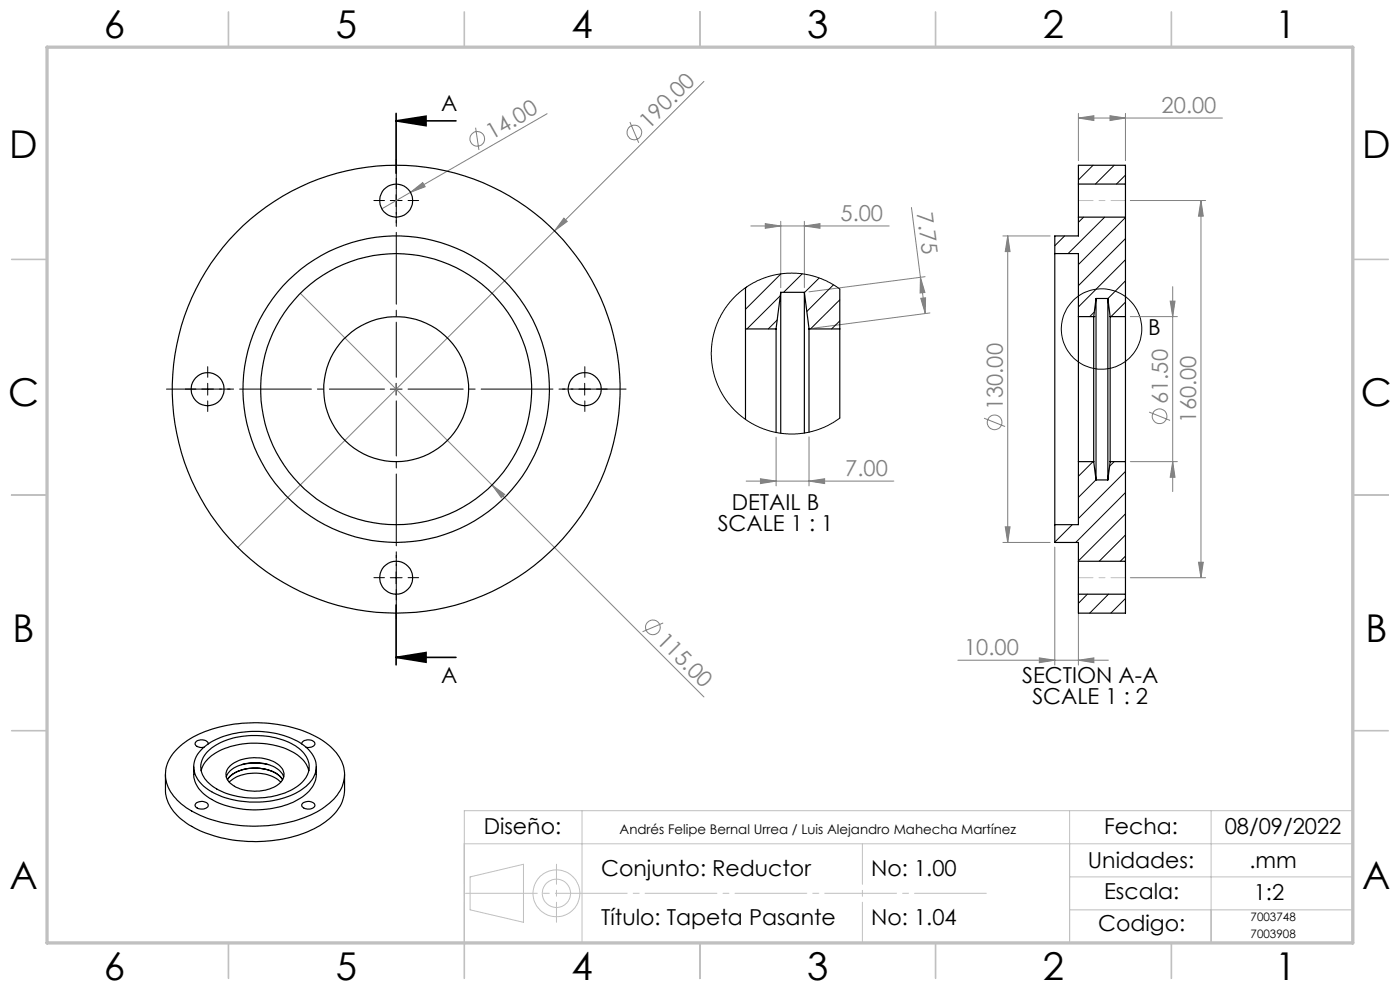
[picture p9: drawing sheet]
<svg xmlns="http://www.w3.org/2000/svg" width="297mm" height="210mm" viewBox="0 0 297 210" stroke-linecap="round" stroke-linejoin="round" font-family="sans-serif">
<g fill="none" stroke="#808080" stroke-width=".21">
<path d="M149.3 17.3l-31.6 31.7M100.9 27.1l.7 4.7M116.1 24.1l-35.1 20.2M133.6 25.9l1.9 4.4M228.8 25l3.3-.5v1.1zM228.8 24.1v10M228.8 25h30.5M235.5 24.5l3.3 .5-3.3 .6zM238.8 24.1v10M87.1 40.8l2.6-2.1 .5 .9zM117.7 49l-67.3 67.1M119.6 46.3l.7 .7-2.6 2z"/>
<path d="M159.3 47.9h29.3M162.3 47.4l3.3 .5-3.3 .5zM165.6 46.9v14.1M170.6 47.9l3.4-.5v1zM170.6 46.9v14.1M193.4 44l1.9 14.8M195.3 58.8l.9 3.2-1 .2zM195.3 58.8l1 7.7M196.3 58.7l-24.7 3.2M212.8 50.1h10M213.8 50.1l.5 3.3h-1zM213.8 50.1v65"/>
<path d="M239.8 42.5h16M254.8 42.5l.5 3.4h-1.1zM254.8 42.5v80M63.7 62.2l40.7 40.7M195.3 63.3l1.1-.1-.1 3.3zM197.3 66.4l-24.7 3.2M239.8 67.2h10M248.2 63.9h1.1l-.5 3.3zM248.8 60.8v43.5M164.6 92.7v10.4M171.6 92.7v10.4M208.8 88.7l4.4 1.8"/>
<path d="M239.8 97.9h10M243.8 87.4l4.4 1.8M248.8 97.9l.5 3.3h-1.1zM104.4 102.9l2.7 2-.7 .7zM104.4 102.9l44.9 44.9M158.3 102.1h31.3M161.3 101.6l3.3 .5-3.3 .5zM171.6 102.1l3.3-.5v1zM212.8 115.1h10M213.3 111.8h1l-.5 3.3zM223.8 116.1v25M254.2 119.3h1.1l-.5 3.2z"/>
<path d="M140.7 132.1l-4.4 1.9M220.5 139.6l3.3 .4-3.3 .6zM228.8 120v21.1M239.8 122.5h16M203.2 140h31.9M228.8 140l3.3-.4v1z"/>
<circle cx="101.3" cy="29.5" r="1.55"/>
<circle cx="134.6" cy="28.1" r="1.55"/>
<circle cx="211" cy="89.6" r="1.55"/>
<circle cx="246" cy="88.3" r="1.55"/>
<circle cx="138.5" cy="133.1" r="1.56"/>
</g>
<g fill="none" stroke="#000" stroke-width=".21">
<path d="M82.8 42.5h2.5M84 41.3v2.5M42.8 82.5h2.5M44.1 81.3v2.5M82.8 82.5h2.5M84 81.3v2.5M122.8 82.5h2.5M124 81.3v2.5M82.8 122.5h2.5M84 121.3v2.5"/>
<circle cx="233.7" cy="69.8" r="8.5"/>
</g>
<path d="M84 25.6l6.4-.9v2zM84 25.6h12.7M84 24.1v12.7M84 139.4l6.4-1v2.1zM84 128.3v12.7M84 139.4h12.7" fill="none" stroke="#000" stroke-width=".35"/>
<g fill="none" stroke="#c0c0c0" stroke-width=".21">
<path d="M98.5 179h188.5M123.5 172v28M226.9 172v28M256.9 172v28M287 172h-188.5v28h50M99.7 186l11.4-2.7v12.3l-11.4-2.6zM226.9 186h60.1M226.9 193h60.1"/>
<circle cx="118" cy="189.5" r="3"/>
<circle cx="118" cy="189.5" r="5"/>
</g>
<path d="M81.6 82.5h-46.3M84.1 80v-46.2M84.1 85v46.3M86.6 82.5h46.2" fill="none" stroke="#000" stroke-width=".21" stroke-dasharray="15.2 1.3 1.3 1.3" stroke-dashoffset="3.5"/>
<g fill="none" stroke="#000" stroke-width=".21" stroke-dasharray="15.2 1.3 1.3 1.3">
<path d="M81.6 42.5h-2.3M84.1 40v-2.2M84.1 45v2.3M86.6 42.5h2.2M41.6 82.5h-2.3M44.1 80v-2.2M44.1 85v2.3M46.6 82.5h2.2M121.6 82.5h-2.3M124.1 80v-2.2M124.1 85v2.3M126.6 82.5h2.2"/>
<path d="M81.6 122.5h-2.3M84.1 120v-2.2M84.1 125v2.3M86.6 122.5h2.2"/>
</g>
<path d="M98.5 179v21M183 200v-21" fill="none" stroke="#c0c0c0" stroke-width=".21" stroke-dasharray="15.2 1.3 1.3 1.3" stroke-dashoffset="6.6"/>
<path d="M98.5 189.5h111" fill="none" stroke="#c0c0c0" stroke-width=".21" stroke-dasharray="15.2 1.3 1.3 1.3" stroke-dashoffset="-.3"/>
<path d="M118.1 195.6v-12.3" fill="none" stroke="#c0c0c0" stroke-width=".21" stroke-dasharray="15.2 1.3 1.3 1.3" stroke-dashoffset="11"/>
<path d="M228.8 42.5h10M228.8 122.5h10" fill="none" stroke="#c0c0c0" stroke-width=".21" stroke-dasharray="15.2 1.3 1.3 1.3" stroke-dashoffset="12.1"/>
<g fill="none" stroke="#c0c0c0" stroke-width=".35">
<path d="M48.5 2.5v7.5M98.5 2.5v7.5M148.5 2.5v7.5M198.5 2.5v7.5M248.5 2.5v7.5M2.5 55h7.5M287 55h7.5M2.5 105h7.5M287 105h7.5M2.5 155h7.5M287 155h7.5M48.5 200v7.5"/>
<path d="M98.5 200v7.5M148.5 200v7.5M198.5 200v7.5M248.5 200v7.5"/>
</g>
<path d="M10 10h277v190h-277z" fill="none" stroke="#c0c0c0" stroke-width=".7"/>
<path d="M84 25.6l6.4-.9v2zM84 139.4l6.4-1v2.1z" fill="#000"/>
<g fill="#808080">
<path d="M87.1 40.8l2.6-2.1 .5 .9z"/>
<path d="M119.6 46.3l.7 .7-2.6 2z"/>
<path d="M104.4 102.9l2.7 2-.7 .7z"/>
<path d="M254.2 119.3h1.1l-.5 3.2zM254.8 42.5l.5 3.4h-1.1z"/>
<path d="M235.5 24.5l3.3 .5-3.3 .6zM228.8 25l3.3-.5v1.1z"/>
<path d="M220.5 139.6l3.3 .4-3.3 .6zM228.8 140l3.3-.4v1zM162.3 47.4l3.3 .5-3.3 .5zM170.6 47.9l3.4-.5v1z"/>
<path d="M161.3 101.6l3.3 .5-3.3 .5zM171.6 102.1l3.3-.5v1z"/>
<path d="M213.8 50.1l.5 3.3h-1zM213.3 111.8h1l-.5 3.3zM248.2 63.9h1.1l-.5 3.3zM248.8 97.9l.5 3.3h-1.1z"/>
<path d="M195.3 58.8l.9 3.2-1 .2zM195.3 63.3l1.1-.1-.1 3.3z"/>
</g>
<g fill="none" stroke="#000" stroke-width=".25">
<path d="M228.8 39v7.1M228.8 39v-3.9h10v3.9M228.8 39h10M238.8 39v7.1M223.8 53.8v57.5M223.8 53.8h5v13.4M228.8 46.1v4h-5v3.7M228.8 46.1h10M238.8 46.1v21.1M158.2 69.8v19.2M158.2 69.8h6.4M158.2 61.1v8.7"/>
<path d="M164.6 69.8v21.9M165.6 62v29.9M165.6 62h5M165.6 62l-1 7.8M170.6 62v29.9M170.6 62l1 7.8M171.6 69.8v21.9M171.6 69.8h6.6M178.2 69.8v18.9M178.2 61.3v8.5M228.8 67.2v30.7M228.8 67.2h3.2"/>
<path d="M232 67.2h.1M232 67.2v30.7M232.5 63.3v38.5M232.5 63.3h2.5M232.5 63.3l-.5 3.9M235 63.3v38.5M235 63.3l.5 3.9M235.5 67.2v30.7M235.5 67.2h.1M235.5 67.2h3.3M238.8 67.2v30.7M228.8 97.9h3.2"/>
<path d="M228.8 97.9v13.4h-5M232 97.9l.5 3.9M235.5 97.9h3.3M235.5 97.9l-.5 3.9M238.8 97.9v21.2M223.8 111.3v3.8h5v4M228.8 119.1v6.9M228.8 119.1h10M232.5 101.8h2.5M238.8 119.1v6.9M228.8 126h10M228.8 126v4.1h10v-4.1"/>
<path d="M37.8 158.6a22.7 22.7 0 0 1 14.4-5.2 26.6 26.6 0 0 1 17 4.2 8.2 8.2 0 0 1 3.8 7.8 9.5 9.5 0 0 1-4.6 6.1 29.2 29.2 0 0 1-22.3 2.7 16.4 16.4 0 0 1-9.9-6.2 7.1 7.1 0 0 1 1.6-9.4zM43.1 158.7a16.5 16.5 0 0 1 11.1-3.6 16.6 16.6 0 0 1 11 3.7 5 5 0 0 1-.3 8 18.3 18.3 0 0 1-14 3.1 12.9 12.9 0 0 1-9-4.6 4.9 4.9 0 0 1 1.2-6.6zM43.9 159.6a14.4 14.4 0 0 1 11.3-3.5 13.1 13.1 0 0 1 9.3 3.7 4.4 4.4 0 0 1-.8 6.5 16.7 16.7 0 0 1-13.9 2.5 9.7 9.7 0 0 1-6.8-4.4 4.2 4.2 0 0 1 .9-4.8zM44.2 157.8a1.46 1.46 0 0 0-2.1-.8 .71 .71 0 0 0-.7 .8 .71 .71 0 0 0 .8 .7h1.1M64 157.8a1.59 1.59 0 0 1 2.4-.6 .66 .66 0 0 1 .4 .7 .66 .66 0 0 1-.7 .6h-1.2M35.1 164.3v3.3a8.8 8.8 0 0 0 4.4 7 27.1 27.1 0 0 0 17.3 3.8 22.5 22.5 0 0 0 13.6-5.2 7.7 7.7 0 0 0 2.7-5.6v-3.3M41.1 162.7v1.6a6.3 6.3 0 0 0 3.8 5.3 20 20 0 0 0 18.7-.2 6.2 6.2 0 0 0 3.5-5.1v-1.6M41.6 170.4a1.66 1.66 0 0 1 2.6 .4 1.66 1.66 0 0 1-2.6 .5l-.2-.4zM42.7 163.5a7.3 7.3 0 0 1 5-4.8 17.8 17.8 0 0 1 15.4 1.5 5.9 5.9 0 0 1 2.4 3.3M48 164.8a4.9 4.9 0 0 1 4-2.8 8.6 8.6 0 0 1 7.4 1.6l.8 1.2M48.2 165.4a6.9 6.9 0 0 1 6.2-2.5 6.4 6.4 0 0 1 5.5 2.5 7.3 7.3 0 0 0-6.7-2.4 6.4 6.4 0 0 0-4.9 2.4M48.6 165.9a8.8 8.8 0 0 1 9.3-1.1l1.6 1.1"/>
<path d="M48.8 162.5a8.8 8.8 0 0 1 10.6 .1 2.46 2.46 0 0 1-.7 4 9.2 9.2 0 0 1-9.8-.5 2.35 2.35 0 0 1-.1-3.6zM51.3 162.2l.3-.1a12.7 12.7 0 0 1 5.3 .1M64.2 170.4l.1-.1a1.78 1.78 0 0 1 2.5 .4 1.25 1.25 0 0 1-1.8 .9 .77 .77 0 0 1-.8-.3 .77 .77 0 0 1 0-.9z"/>
<circle cx="84" cy="42.6" r="3.5"/>
<circle cx="44" cy="82.6" r="3.5"/>
<circle cx="84" cy="82.6" r="28.7"/>
<circle cx="84" cy="82.5" r="15.4"/>
<circle cx="84" cy="82.6" r="32.5"/>
<circle cx="84" cy="82.6" r="47.5"/>
<circle cx="124" cy="82.6" r="3.5"/>
<circle cx="84" cy="122.5" r="3.5"/>
</g>
<g fill="none" stroke="#000" stroke-width=".21">
<path d="M231.9 35.1l-3.1 3.1M236.4 35.1l-4 3.9M238.8 37.1l-1.9 1.9M165.7 58.1l-7.5 7.5M170.2 58.1l-4 3.9M173.8 59l-3.2 3.1M225.8 50.1l-2 2M229.9 46.1l-1.1 1.1M234.4 46.1l-7.8 7.7M238.8 46.1l-10 10M238.8 50.6l-10 10M238.8 55.1l-10 10"/>
<path d="M238.8 59.6l-3.8 3.8M158.4 60.8l-.2 .3M164.9 67.9l-1.9 1.9M165.6 62.7l-7.1 7.1M176.8 60.4l-5.6 5.7M178.2 61.3l-2-1.2-2-1-2.5-.8-1.8-.3-2-.1-2.8 .3-2.3 .5-2 .8-1.9 1-1.9 1.4-1.6 1.5-1.6 2-1.3 2.4-.7 1.8-.6 2.3-.3 2.8 .1 2.2 .6 2.9 .6 1.8 1 2 1.2 1.8 1.6 1.8 1.8 1.6 2.1 1.3 2.1 .9 2.3 .7 2.4 .3h2.6l2-.3 2.3-.6 2.2-.9 2.4-1.5M178.2 63.6l-6.3 6.2M178.2 68.1l-1.8 1.7M232.1 66.2l-.9 1M238.8 64.1l-3.1 3.1M231.9 97.9l-3.1 3.1M236.4 97.9l-1 1"/>
<path d="M227.5 111.3l-3.7 3.7M232.5 101.8l-3.7 3.7M238.8 100l-10 10M238.8 104.5l-10.6 10.6M238.8 109l-10 10M238.8 113.5l-5.6 5.6M238.8 118l-1.1 1.1M230.7 126l-1.9 2M235.2 126l-4 4.1M238.8 127l-3.1 3.1"/>
</g>
<g font-size="8.1">
<text x="22" y="8">6</text>
<text x="71.2" y="8">5</text>
<text x="121.2" y="8">4</text>
<text x="171.3" y="8">3</text>
<text x="221.3" y="8">2</text>
<text x="270.5" y="8">1</text>
<text x="2" y="33.6">D</text>
<text x="289" y="33.6">D</text>
<text x="1.7" y="86.1">C</text>
<text x="288.7" y="86.1">C</text>
<text x="2.7" y="136.1">B</text>
<text x="289.7" y="136.1">B</text>
<text x="2" y="188.6">A</text>
<text x="289" y="188.6">A</text>
<text x="22" y="208">6</text>
<text x="71.2" y="208">5</text>
<text x="121.2" y="208">4</text>
<text x="171.3" y="208">3</text>
<text x="221.3" y="208">2</text>
<text x="270.5" y="208">1</text>
</g>
<g font-size="4.7">
<text x="93.6" y="23.5">A</text>
<text x="243.6" y="71.1">B</text>
<text x="152.3" y="112.6">SCALE 1 : 1</text>
<text x="155.2" y="108.1">DETAIL B</text>
<text x="93.6" y="144.8">A</text>
<text x="216.8" y="144.8">SECTION A-A</text>
<text x="219" y="149.3">SCALE 1 : 2</text>
<text x="102.6" y="176.9">Diseño:</text>
<text x="234.2" y="176.9">Fecha:</text>
<text x="259.8" y="176.9">08/09/2022</text>
<text x="127.5" y="185.7">Conjunto: Reductor</text>
<text x="184.8" y="185.7">No: 1.00</text>
<text x="230.8" y="184.2">Unidades:</text>
<text x="265.1" y="184.2">.mm</text>
<text x="234.2" y="190.7">Escala:</text>
<text x="266" y="190.9">1:2</text>
<text x="127.5" y="196.2">Título: Tapeta Pasante</text>
<text x="184.8" y="196.2">No: 1.04</text>
<text x="233" y="197.5">Codigo:</text>
</g>
<g font-size="4.7" fill="#808080">
<text x="104.3" y="29.6" transform="rotate(-30 104.3 29.6)">14.00</text>
<text x="137.6" y="27.5" transform="rotate(-45 137.6 27.5)">190.00</text>
<text x="246.4" y="24">20.00</text>
<text x="178.3" y="46.9">5.00</text>
<text x="194.5" y="45.1" transform="rotate(83 194.5 45.1)">7.75</text>
<text x="212.7" y="87" transform="rotate(-90 212.7 87)">130.00</text>
<text x="247.7" y="85.7" transform="rotate(-90 247.7 85.7)">61.50</text>
<text x="253.8" y="89.6" transform="rotate(-90 253.8 89.6)">160.00</text>
<text x="179.3" y="101">7.00</text>
<text x="139.1" y="136.1" transform="rotate(45 139.1 136.1)">115.00</text>
<text x="204.5" y="139">10.00</text>
</g>
<text font-size="2.8" x="131.4" y="176.9">Andrés Felipe Bernal Urrea / Luis Alejandro Mahecha Martínez</text>
<g font-size="2.5">
<text x="265.3" y="195.4">7003748</text>
<text x="265.3" y="198.9">7003908</text>
</g>
</svg>
